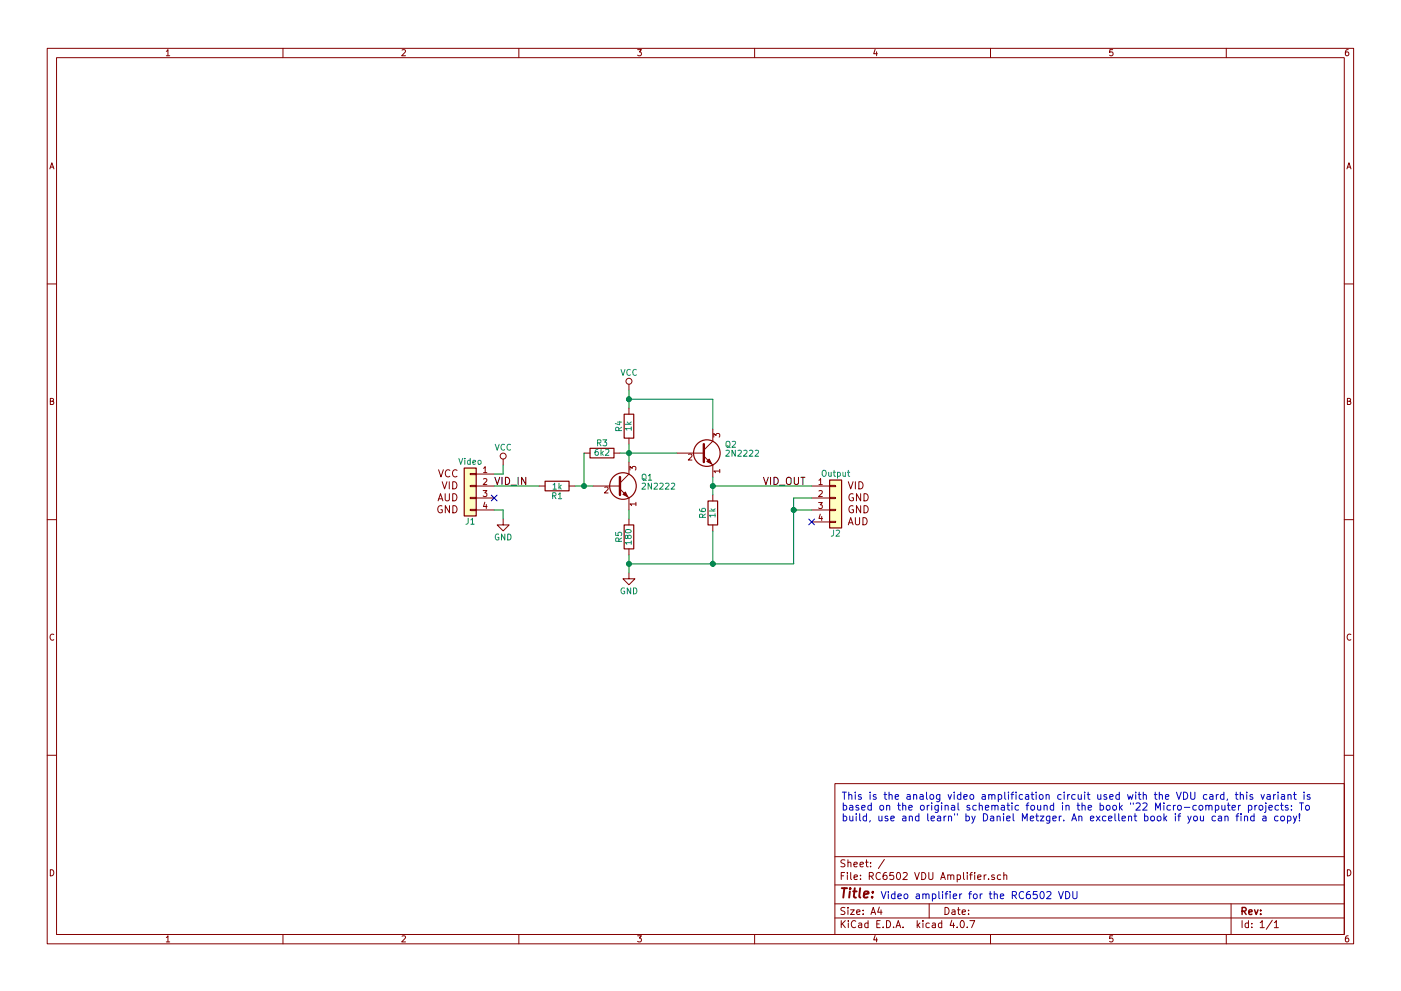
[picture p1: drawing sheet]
EESchema Schematic File Version 2
LIBS:power
LIBS:device
LIBS:switches
LIBS:relays
LIBS:motors
LIBS:transistors
LIBS:conn
LIBS:linear
LIBS:regul
LIBS:74xx
LIBS:cmos4000
LIBS:adc-dac
LIBS:memory
LIBS:xilinx
LIBS:microcontrollers
LIBS:dsp
LIBS:microchip
LIBS:analog_switches
LIBS:motorola
LIBS:texas
LIBS:intel
LIBS:audio
LIBS:interface
LIBS:digital-audio
LIBS:philips
LIBS:display
LIBS:cypress
LIBS:siliconi
LIBS:opto
LIBS:atmel
LIBS:contrib
LIBS:valves
LIBS:RC6502 VDU Amplifier-cache
EELAYER 25 0
EELAYER END
$Descr A4 11693 8268
encoding utf-8
Sheet 1 1
Title ""
Date ""
Rev ""
Comp ""
Comment1 ""
Comment2 ""
Comment3 ""
Comment4 ""
$EndDescr
$Comp
L GND #PWR01
U 1 1
P 4200 4325
F 0 "#PWR01" H 4200 4075 50  0001 C CNN
F 1 "GND" H 4200 4175 50  0000 C CNN
F 2 "" H 4200 4325 50  0001 C CNN
F 3 "" H 4200 4325 50  0001 C CNN
	1    4200 4325
	1    0    0    -1  
$EndComp
$Comp
L VCC #PWR02
U 1 1
P 4200 3875
F 0 "#PWR02" H 4200 3725 50  0001 C CNN
F 1 "VCC" H 4200 4025 50  0000 C CNN
F 2 "" H 4200 3875 50  0001 C CNN
F 3 "" H 4200 3875 50  0001 C CNN
	1    4200 3875
	1    0    0    -1  
$EndComp
Text Label 4125 4050 0    60   ~ 0
VID_IN
$Comp
L GND #PWR03
U 1 1
P 5250 4775
F 0 "#PWR03" H 5250 4525 50  0001 C CNN
F 1 "GND" H 5250 4625 50  0000 C CNN
F 2 "" H 5250 4775 50  0001 C CNN
F 3 "" H 5250 4775 50  0001 C CNN
	1    5250 4775
	1    0    0    -1  
$EndComp
$Comp
L VCC #PWR04
U 1 1
P 5250 3250
F 0 "#PWR04" H 5250 3100 50  0001 C CNN
F 1 "VCC" H 5250 3400 50  0000 C CNN
F 2 "" H 5250 3250 50  0001 C CNN
F 3 "" H 5250 3250 50  0001 C CNN
	1    5250 3250
	1    0    0    -1  
$EndComp
$Comp
L Output J2
U 1 1
P 6975 4250
F 0 "J2" H 6975 4450 50  0000 C CNN
F 1 "Output" H 6975 3950 50  0000 C CNN
F 2 "Pin_Headers:Pin_Header_Straight_1x04_Pitch2.54mm" H 6975 4250 50  0001 C CNN
F 3 "" H 6975 4250 50  0001 C CNN
	1    6975 4250
	1    0    0    1   
$EndComp
Text Label 6725 4050 2    60   ~ 0
VID_OUT
$Comp
L Video J1
U 1 1
P 3925 4150
F 0 "J1" H 3925 4350 50  0000 C CNN
F 1 "Video" H 3925 3850 50  0000 C CNN
F 2 "Pin_Headers:Pin_Header_Straight_1x04_Pitch2.54mm" H 3925 4150 50  0001 C CNN
F 3 "" H 3925 4150 50  0001 C CNN
	1    3925 4150
	-1   0    0    1   
$EndComp
$Comp
L 2N3904 Q1
U 1 1
P 5150 4050
F 0 "Q1" H 5350 4125 50  0000 L CNN
F 1 "2N2222" H 5350 4050 50  0000 L CNN
F 2 "TO_SOT_Packages_THT:TO-92_Inline_Wide" H 5350 3975 50  0001 L CIN
F 3 "" H 5150 4050 50  0001 L CNN
	1    5150 4050
	1    0    0    -1  
$EndComp
$Comp
L R R1
U 1 1
P 4650 4050
F 0 "R1" V 4730 4050 50  0000 C CNN
F 1 "1k" V 4650 4050 50  0000 C CNN
F 2 "Resistors_THT:R_Axial_DIN0207_L6.3mm_D2.5mm_P10.16mm_Horizontal" V 4580 4050 50  0001 C CNN
F 3 "" H 4650 4050 50  0001 C CNN
	1    4650 4050
	0    1    1    0   
$EndComp
$Comp
L R R5
U 1 1
P 5250 4475
F 0 "R5" V 5330 4475 50  0000 C CNN
F 1 "180" V 5250 4475 50  0000 C CNN
F 2 "Resistors_THT:R_Axial_DIN0207_L6.3mm_D2.5mm_P10.16mm_Horizontal" V 5180 4475 50  0001 C CNN
F 3 "" H 5250 4475 50  0001 C CNN
	1    5250 4475
	-1   0    0    1   
$EndComp
$Comp
L R R3
U 1 1
P 5025 3775
F 0 "R3" V 5105 3775 50  0000 C CNN
F 1 "6k2" V 5025 3775 50  0000 C CNN
F 2 "Resistors_THT:R_Axial_DIN0207_L6.3mm_D2.5mm_P10.16mm_Horizontal" V 4955 3775 50  0001 C CNN
F 3 "" H 5025 3775 50  0001 C CNN
	1    5025 3775
	0    -1   -1   0   
$EndComp
$Comp
L R R4
U 1 1
P 5250 3550
F 0 "R4" V 5330 3550 50  0000 C CNN
F 1 "1k" V 5250 3550 50  0000 C CNN
F 2 "Resistors_THT:R_Axial_DIN0207_L6.3mm_D2.5mm_P10.16mm_Horizontal" V 5180 3550 50  0001 C CNN
F 3 "" H 5250 3550 50  0001 C CNN
	1    5250 3550
	-1   0    0    1   
$EndComp
$Comp
L 2N3904 Q2
U 1 1
P 5850 3775
F 0 "Q2" H 6050 3850 50  0000 L CNN
F 1 "2N2222" H 6050 3775 50  0000 L CNN
F 2 "TO_SOT_Packages_THT:TO-92_Inline_Wide" H 6050 3700 50  0001 L CIN
F 3 "" H 5850 3775 50  0001 L CNN
	1    5850 3775
	1    0    0    -1  
$EndComp
$Comp
L R R6
U 1 1
P 5950 4275
F 0 "R6" V 6030 4275 50  0000 C CNN
F 1 "1k" V 5950 4275 50  0000 C CNN
F 2 "Resistors_THT:R_Axial_DIN0207_L6.3mm_D2.5mm_P10.16mm_Horizontal" V 5880 4275 50  0001 C CNN
F 3 "" H 5950 4275 50  0001 C CNN
	1    5950 4275
	-1   0    0    1   
$EndComp
Wire Wire Line
	4125 3950 4200 3950
Wire Wire Line
	4200 3950 4200 3875
Wire Wire Line
	4200 4250 4125 4250
Wire Wire Line
	4200 4250 4200 4325
Wire Wire Line
	6625 4150 6775 4150
Wire Wire Line
	6625 4700 6625 4150
Wire Wire Line
	6775 4250 6625 4250
Connection ~ 6625 4250
Wire Wire Line
	4500 4050 4125 4050
Wire Wire Line
	4800 4050 4950 4050
Wire Wire Line
	5250 4625 5250 4775
Wire Wire Line
	4875 4050 4875 3775
Connection ~ 4875 4050
Wire Wire Line
	5175 3775 5650 3775
Wire Wire Line
	5250 3700 5250 3850
Connection ~ 5250 3775
Wire Wire Line
	5250 3250 5250 3400
Wire Wire Line
	5950 3975 5950 4125
Wire Wire Line
	5250 4700 6625 4700
Wire Wire Line
	5950 4700 5950 4425
Connection ~ 5250 4700
Connection ~ 5950 4050
Wire Wire Line
	5950 3325 5950 3575
Connection ~ 5250 3325
Wire Wire Line
	5950 4050 6775 4050
Connection ~ 5950 4700
Wire Wire Line
	5250 4250 5250 4325
Wire Wire Line
	5250 3325 5950 3325
Text Notes 7025 6850 0    60   ~ 0
This is the analog video amplification circuit used with the VDU card, this variant is\nbased on the original schematic found in the book "22 Micro-computer projects: To\nbuild, use and learn" by Daniel Metzger. An excellent book if you can find a copy!
Text Notes 7350 7500 0    60   ~ 0
Video amplifier for the RC6502 VDU
NoConn ~ 6775 4350
NoConn ~ 4125 4150
$EndSCHEMATC
